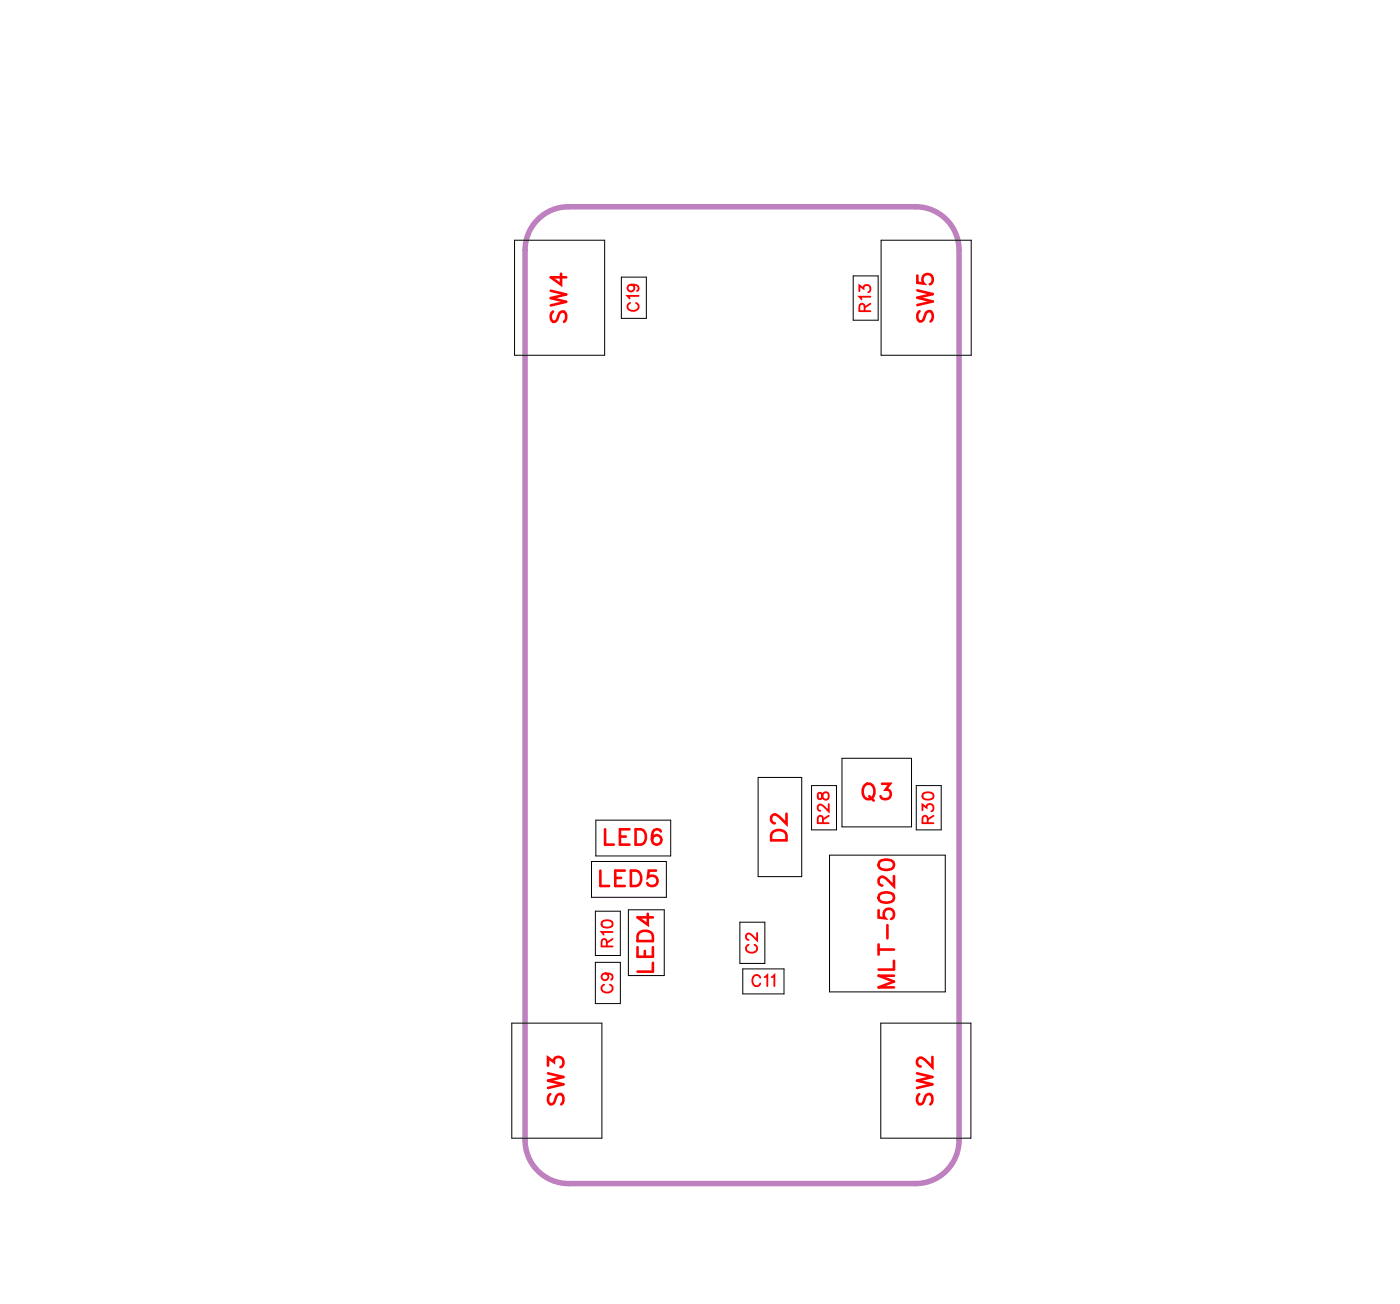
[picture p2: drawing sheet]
<svg xmlns="http://www.w3.org/2000/svg" width="65mm" height="60mm" viewBox="0 0 65 60" stroke-linecap="round" stroke-linejoin="round" font-family="sans-serif">
<path d="M42.2 9.5a2 2 0 0 1 2 2v41a2 2 0 0 1-2 2h-16a2 2 0 0 1-2-2v-41a2 2 0 0 1 2-2h16" fill="none" stroke="#bf80bf" stroke-width=".25"/>
<g fill="none" stroke="#000" stroke-width=".05">
<path d="M23.7 11.1h4.2v5.3h-4.2zM28.6 12.8h1.2v1.9h-1.2zM39.3 12.7h1.2v2.1h-1.2zM40.6 11.1h4.2v5.3h-4.2zM27.3 39.7h3.4v1.6h-3.4zM27.5 37.8h3.4v1.6h-3.4zM34.9 35.8h2v4.6h-2zM37.4 36.2h1.1v2h-1.1zM38.2 39.4h5.4v6.3h-5.4zM38.8 34.9h3.2v3.2h-3.2zM42.2 36.2h1.2v2h-1.2zM23.6 47.1h4.1v5.3h-4.1z"/>
<path d="M27.4 44.3h1.2v1.9h-1.2zM27.4 42h1.2v2h-1.2zM29 41.9h1.6v3h-1.6zM34.1 42.5h1.1v1.9h-1.1zM34.2 44.6h1.9v1.2h-1.9zM40.6 47.1h4.1v5.3h-4.1z"/>
</g>
<g fill="none" stroke="#f00" stroke-width=".08">
<path d="M29 14a.19 .19 0 0 0-.1 .2 .19 .19 0 0 0 .2 .1h.1a.19 .19 0 0 0 .2-.1 .19 .19 0 0 0-.1-.2M29.1 13.1a.16 .16 0 0 1 .1 .2 .16 .16 0 0 1-.2 .1 .16 .16 0 0 1 0-.3l.4 .1v.2M29.4 13.6h-.5l.1 .2M39.6 13.4v-.2l.2 .1a.17 .17 0 0 1 .3-.1 .17 .17 0 0 1-.1 .3M39.8 14.3v-.3h-.1l-.1 .3h.5M40.1 13.7h-.5l.1 .1M40.1 14l-.3 .2M37.7 36.5v.3h.1l.2-.3a.17 .17 0 0 1 .2 .2 .17 .17 0 0 1-.2 .1l-.1-.3zM37.9 37.9v-.3h-.1l-.1 .3h.5M38.2 37v.4l-.4-.3-.1 .1 .1 .2M38.2 37.6l-.3 .2M42.5 37.3v-.2l.2 .1a.17 .17 0 0 1 .3-.1 .17 .17 0 0 1-.1 .3"/>
<path d="M42.5 36.6a.25 .25 0 0 1 .3-.1 .25 .25 0 0 1 .2 .3 .25 .25 0 0 1-.3 .1 .25 .25 0 0 1-.2-.3zM42.7 37.9v-.3h-.1l-.1 .3h.5M43 37.6l-.3 .2M27.7 42.5a.25 .25 0 0 1 .4-.1 .25 .25 0 0 1 .1 .3 .25 .25 0 0 1-.3 .1 .25 .25 0 0 1-.2-.3zM27.8 45.4a.19 .19 0 0 0-.1 .2 .19 .19 0 0 0 .2 .1h.1a.19 .19 0 0 0 .2-.1 .19 .19 0 0 0-.1-.2M27.9 44.8a.16 .16 0 0 1 .1 .3 .16 .16 0 0 1-.2 0 .16 .16 0 0 1 0-.2h.4v.2M28 43.6l-.1-.3h-.1l-.1 .3h.5M28.2 42.9h-.5l.1 .2M28.2 43.3l-.2 .1M34.5 43.5a.19 .19 0 0 0-.1 .2 .19 .19 0 0 0 .2 .2h.1a.19 .19 0 0 0 .2-.2 .19 .19 0 0 0-.1-.2M34.9 43v.3l-.4-.3-.1 .2 .1 .1M35 45a.19 .19 0 0 0-.2-.1 .19 .19 0 0 0-.1 .2v.1a.19 .19 0 0 0 .1 .2 .19 .19 0 0 0 .2-.1"/>
<path d="M35.2 45l.2-.1v.5M35.6 45l.1-.1v.5"/>
</g>
<g fill="none" stroke="#f00" stroke-width=".12">
<path d="M25.4 13.4l.7 .2-.7 .1 .7 .2-.7 .2M25.5 14.4l-.1 .1 .1 .3h.2l.2-.4h.1l.1 .1-.1 .3M25.9 12.6v.5l-.5-.3h.7M42.3 12.7v.3l.3 .1a.25 .25 0 0 1 0-.4 .25 .25 0 0 1 .3 0 .25 .25 0 0 1-.1 .4M42.3 13.4l.7 .1-.7 .2 .7 .2-.7 .2M42.4 14.3l-.1 .2 .1 .3 .1-.1 .2-.3 .2-.1 .1 .2-.1 .3M27.9 38.2v.7h.4M28.6 38.5h.2M29 38.2h-.4v.7h.4M29.3 38.2h.2a.38 .38 0 0 1 .3 .4 .38 .38 0 0 1-.3 .3h-.2zM30.4 38.3v-.1a.35 .35 0 0 0-.4 .3 .35 .35 0 0 0 .2 .4 .22 .22 0 0 0 .3-.2 .22 .22 0 0 0-.2-.2 .22 .22 0 0 0-.3 .2M35.6 38.3l.2-.1 .3 .1 .1 .4h-.7z"/>
<path d="M36.2 37.5v.5l-.3-.4-.2-.1-.2 .2v.1l.2 .1M39.8 36.2l.1-.1a.33 .33 0 0 1 .4 .4 .33 .33 0 0 1-.4 .3l-.1-.3zM40.1 36.7l.2 .2M40.5 39.7l.3-.1a.3 .3 0 0 1 .4 .3 .38 .38 0 0 1-.4 .2 .38 .38 0 0 1-.3-.3zM40.6 36.1h.4l-.2 .3a.24 .24 0 0 1 .2 .4 .24 .24 0 0 1-.4-.1M25.3 49.1v-.4l.2 .2a.24 .24 0 0 1 .4-.1 .24 .24 0 0 1-.1 .4M25.3 49.4l.7 .2-.7 .2 .7 .2-.7 .1M25.4 50.4l-.1 .2 .1 .3 .1-.1 .3-.4h.1l.1 .2-.1 .3M27.7 40.1v.7h.4M28.4 40.4h.2M28.8 40.1h-.4v.7h.4M29.1 40.1h.2a.38 .38 0 0 1 .3 .4 .38 .38 0 0 1-.3 .3h-.2z"/>
<path d="M29.4 43.6v.5h.7v-.5M29.4 43a.39 .39 0 0 1 .7 .1v.3h-.7zM29.7 43.8v.3M29.9 42.1v.5l-.5-.3h.7M30.1 44.4v.4h-.7M30.2 40.1h-.3v.3a.25 .25 0 0 1 .3 0 .25 .25 0 0 1 0 .4 .25 .25 0 0 1-.4-.1M40.5 41.9v.4h.3a.25 .25 0 0 1 0-.4 .25 .25 0 0 1 .4 .1 .25 .25 0 0 1-.1 .3M40.5 43.7h.7M40.5 43.5v.5M40.5 41.2l.3-.1a.3 .3 0 0 1 .4 .3 .38 .38 0 0 1-.4 .2 .38 .38 0 0 1-.3-.3zM40.9 42.6v.6M41.2 40.4v.4l-.3-.3-.3-.1-.1 .1v.2l.2 .1"/>
<path d="M41.2 44.9h-.7l.7 .3-.7 .3h.7M41.2 44.3v.4h-.7M42.3 49.4l.7 .2-.7 .2 .7 .2-.7 .1M42.4 50.4l-.1 .2 .1 .3 .1-.1 .3-.4h.1l.1 .2-.1 .3M43 48.7v.5l-.4-.4-.2-.1-.1 .2v.1l.1 .1"/>
</g>
<g font-size="1.2" fill="#fff">
<text x="26.4" y="14.9" transform="rotate(-90 26.4 14.9)">SW4</text>
<text x="43.3" y="14.9" transform="rotate(-90 43.3 14.9)">SW5</text>
<text x="27.6" y="41.1">LED5</text>
<text x="27.8" y="39.2">LED6</text>
<text x="36.5" y="38.8" transform="rotate(-90 36.5 38.8)">D2</text>
<text x="39.7" y="37.1">Q3</text>
<text x="30.4" y="44.8" transform="rotate(-90 30.4 44.8)">LED4</text>
<text x="41.5" y="45.6" transform="rotate(-90 41.5 45.6)">MLT-5020</text>
<text x="26.3" y="50.9" transform="rotate(-90 26.3 50.9)">SW3</text>
<text x="43.3" y="50.9" transform="rotate(-90 43.3 50.9)">SW2</text>
</g>
<g font-size=".9" fill="#fff">
<text x="29.6" y="14.4" transform="rotate(-90 29.6 14.4)">C19</text>
<text x="40.3" y="14.4" transform="rotate(-90 40.3 14.4)">R13</text>
<text x="38.4" y="38" transform="rotate(-90 38.4 38)">R28</text>
<text x="43.2" y="38" transform="rotate(-90 43.2 38)">R30</text>
<text x="28.4" y="45.8" transform="rotate(-90 28.4 45.8)">C9</text>
<text x="28.4" y="43.6" transform="rotate(-90 28.4 43.6)">R10</text>
<text x="34.6" y="45.6">C11</text>
<text x="35.1" y="43.9" transform="rotate(-90 35.1 43.9)">C2</text>
</g>
</svg>
